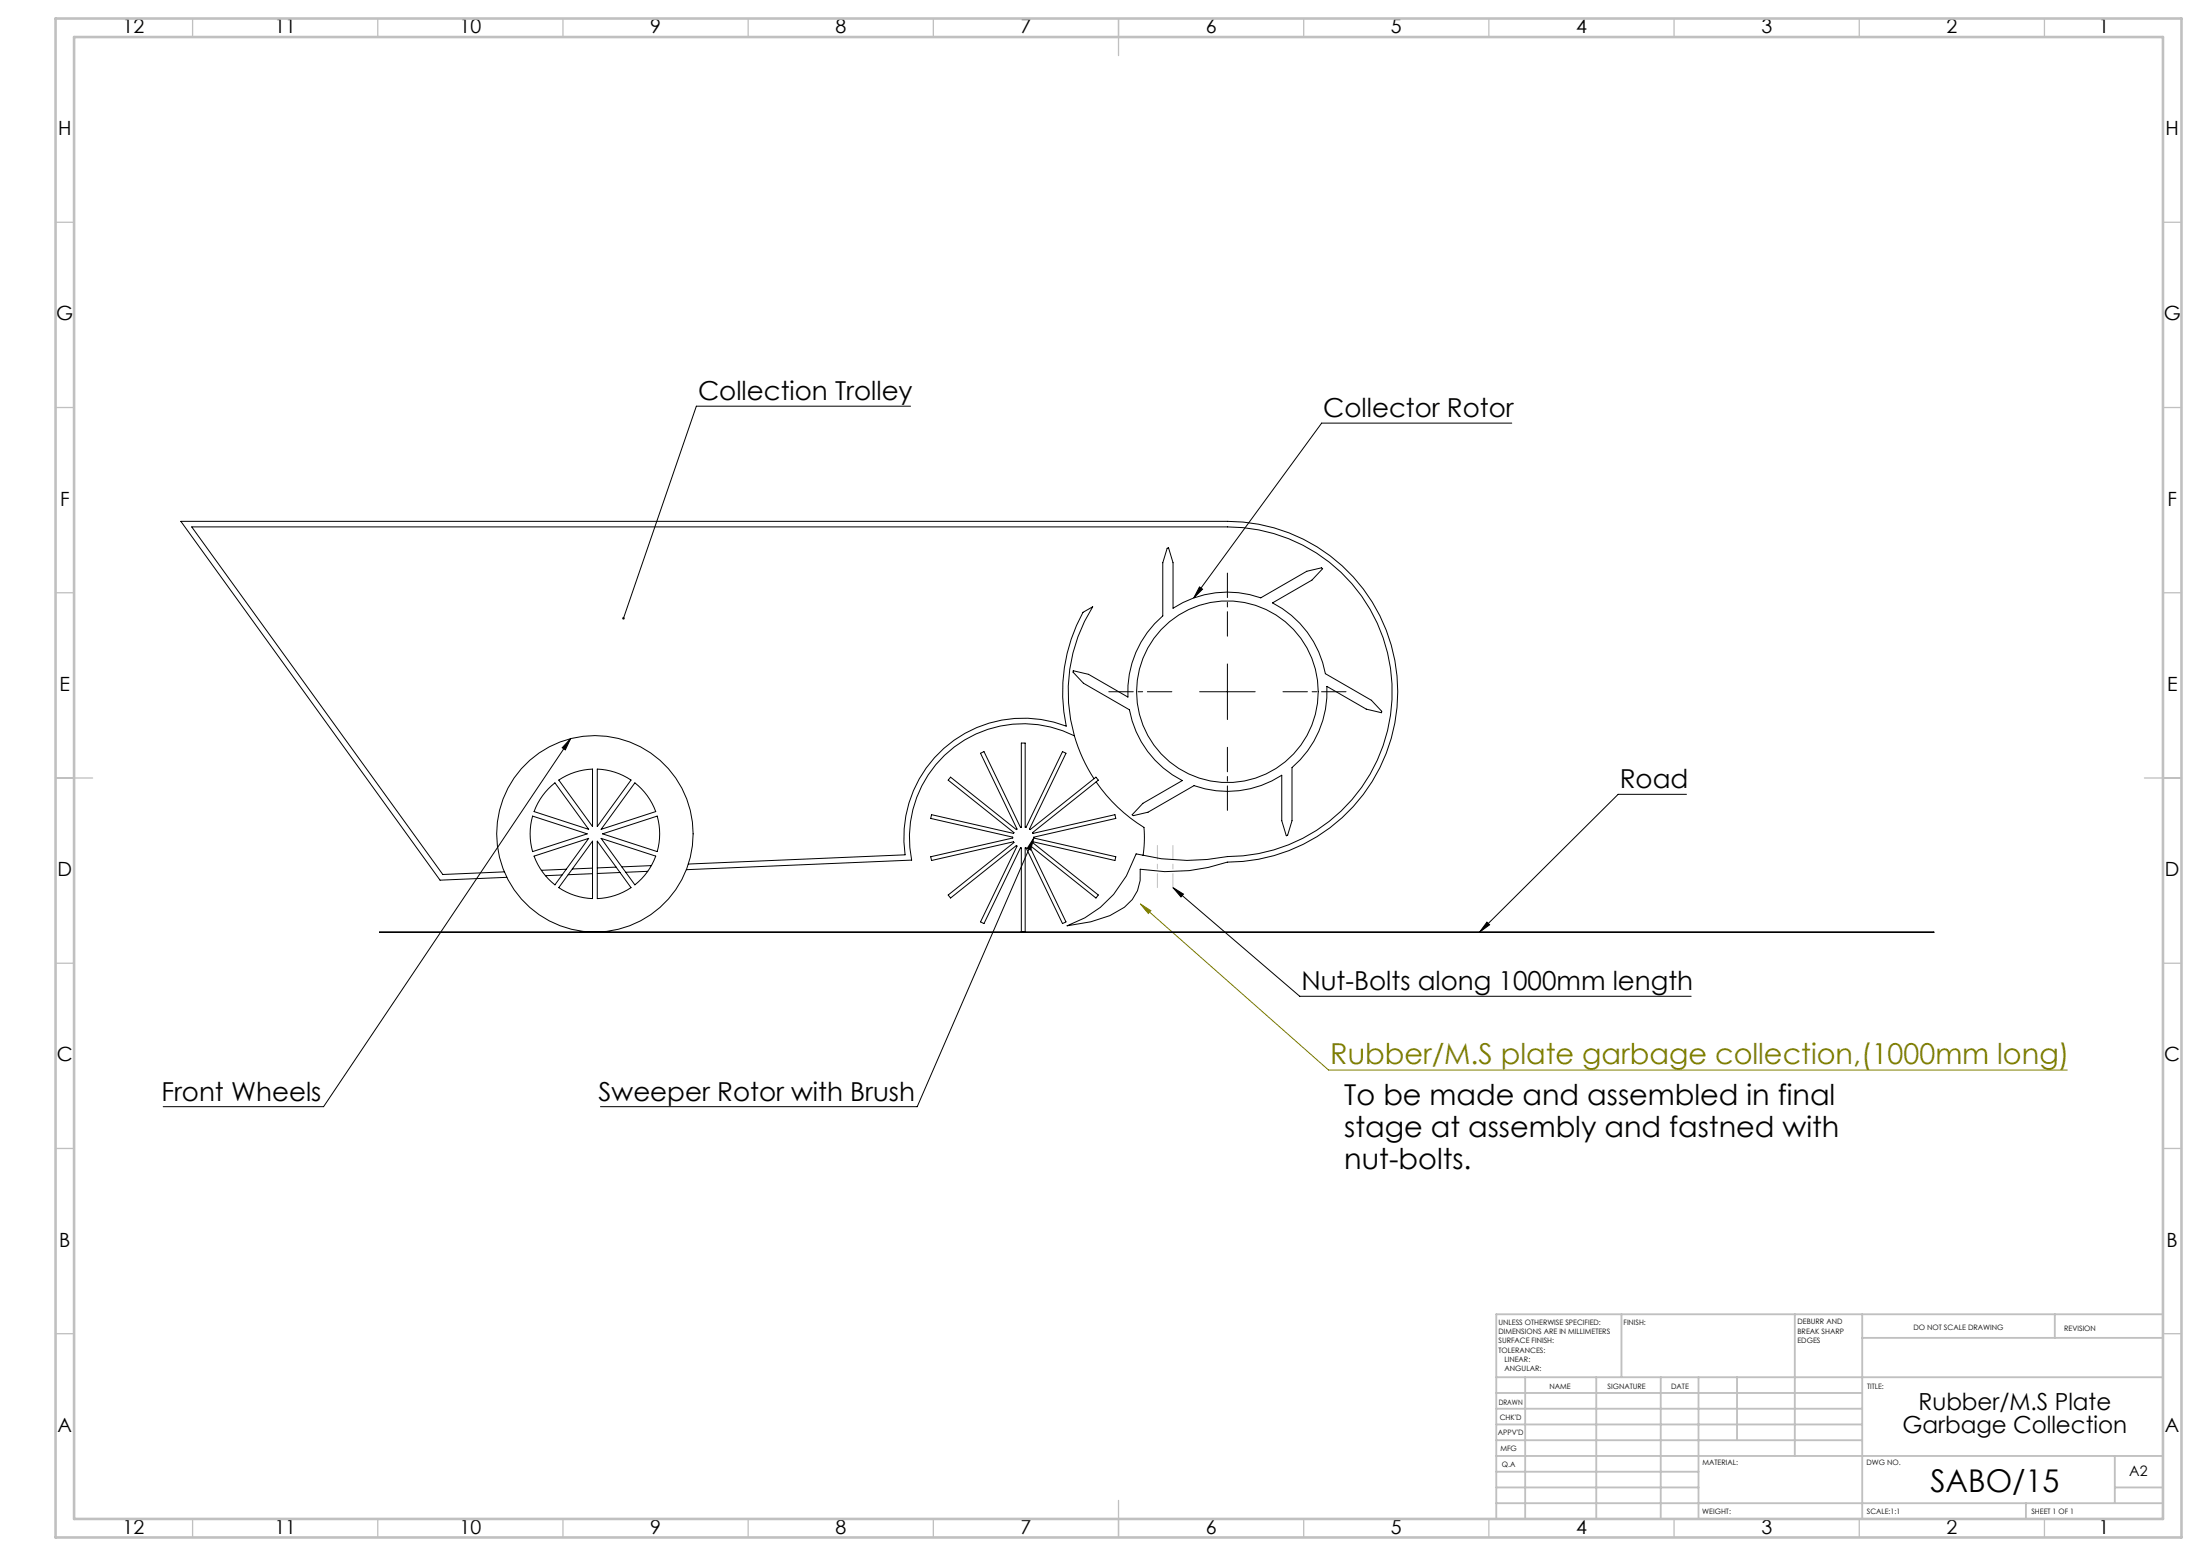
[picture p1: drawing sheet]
<svg xmlns="http://www.w3.org/2000/svg" width="594mm" height="420mm" viewBox="0 0 594 420" stroke-linecap="round" stroke-linejoin="round" font-family="sans-serif">
<g fill="none" stroke="#000" stroke-width=".27">
<path d="M245.8 109.6h-57.8l-19.7 57.3M408.2 114.2h-51.4l-34.5 47.2M323.9 158.4l.8 .6-2.4 2.4zM331.4 179.2v15M154.1 199.4l-66.7 99.3h-43.3M154.1 199.4l-1.5 3-.8-.6zM323.9 186.7h15M455.3 214.4h-18.4l-37.4 37.2M279.1 226.2l-.8 3.2-1-.4zM279.1 226.2l-31.5 72.5h-85.5M316.7 239.6l2.8 1.7-.6 .8zM316.7 239.6l34.2 29.3h105.7"/>
<path d="M401.5 248.9l.7 .7-2.7 2z"/>
</g>
<path d="M307.9 244l50.8 44.8h199.5M307.9 244l2.8 1.8-.7 .8z" fill="none" stroke="#808000" stroke-width=".27"/>
<path d="M331.4 171.7v-17M316.4 186.7h-17M346.4 186.7h17M331.4 201.7v17" fill="none" stroke="#000" stroke-width=".27" stroke-dasharray="15.2 1.3 1.3 1.3" stroke-dashoffset="8.6"/>
<path d="M312.5 228.2v11.4M316.7 228.2v11.4" fill="none" stroke="#c0c0c0" stroke-width=".27" stroke-dasharray="15.2 1.3 1.3 1.3" stroke-dashoffset="11.5"/>
<g fill="none" stroke="#c0c0c0" stroke-width=".35">
<path d="M52 5v5M102 5v5M152 5v5M202 5v5M252 5v5M302 5v10M352 5v5M402 5v5M452 5v5M502 5v5M552 5v5M15 60h5"/>
<path d="M584 60h5M15 110h5M584 110h5M15 160h5M584 160h5M15 210h10M579 210h10M15 260h5M584 260h5M15 310h5M584 310h5M15 360h5"/>
<path d="M584 360h5M52 410v5M102 410v5M152 410v5M202 410v5M252 410v5M302 405v10M352 410v5M402 410v5M452 410v5M502 410v5M552 410v5"/>
</g>
<g fill="none" stroke="#c0c0c0" stroke-width=".5">
<path d="M437.8 354.7v17M484.6 354.7v38.3M502.8 354.7v55.3M554.8 354.7v6.4M584 354.7h-180v55.3M404 371.7h180M404 376h98.8M411.8 371.7v38.3M431 371.7v38.3M448.4 371.7v38.3M458.6 371.7v38.3M469 371.7v17"/>
<path d="M502.8 361.1h81.2M404 388.7h98.8M404 384.5h98.8M404 380.2h98.8M404 397.2h54.6M404 393h180M571 393v12.7M404 405.7h180M404 401.5h54.6M547 405.7v4.3M571 401.5h13"/>
</g>
<path d="M15 5h574v410h-574zM20 10h564v400h-564z" fill="none" stroke="#c0c0c0" stroke-width=".7"/>
<path d="M401.5 248.9l.7 .7-2.7 2zM323.9 158.4l.8 .6-2.4 2.4zM279.1 226.2l-.8 3.2-1-.4zM154.1 199.4l-1.5 3-.8-.6zM168.1 166.7l-.1 .3 .2 .2 .1-.3-.1 .3a.34 .34 0 0 0 .5-.4 .34 .34 0 0 0-.6-.1zM316.7 239.6l2.8 1.7-.6 .8z" fill="#000"/>
<path d="M307.9 244l2.8 1.8-.7 .8z" fill="#808000"/>
<g fill="none" stroke="#000" stroke-width=".27">
<path d="M315.1 148l.4-.2 1.2 4.1v12.3a26.9 26.9 0 0 1 23.7-2.8l12.4-7.2 4-.9 .3 .2-2.9 3.1-10.6 6.1a26.9 26.9 0 0 1 14.3 19.1l12.4 7.2 2.8 3-.1 .4-4.1-1-10.6-6.1a26.9 26.9 0 0 1-9.5 21.9v14.3l-1.1 3.9-.4 .2-1.2-4.1v-12.2a26.9 26.9 0 0 1-23.7 2.8l-12.4 7.1-4 1-.3-.3 2.9-3.1 10.6-6.1a26.9 26.9 0 0 1-14.3-19.1l-12.4-7.2-2.8-3 .1-.4 4.1 1 10.6 6.2a26.9 26.9 0 0 1 9.5-22v-14.3zM290.1 198.6a43 43 0 0 1 4.9-34.8l-2.6 1.5a44.5 44.5 0 0 0-4.5 30.7 32.2 32.2 0 0 0-43.5 34.7l-58.5 2.5M290.1 198.6a30.7 30.7 0 0 0-32.5 3.1 30.7 30.7 0 0 0-11.5 30.5l-60.8 2.5M290.1 198.6a43 43 0 0 0 5.3 11.6M148 212.9l1.8-1.6 9.1 12.6-14.7-4.8 1.6-3.3zM150.9 210.6a17.5 17.5 0 0 1 9.1-3v15.5zM161.3 207.6a17.5 17.5 0 0 1 9.1 3l-9.1 12.5zM171.4 211.3a17.5 17.5 0 0 1 5.6 7.8l-14.7 4.8zM256.7 209.8l17.7 14.1 .2-.1-9.9-20.5 1-.4 9.8 20.4h.3v-22.7h1v22.7h.2l9.9-20.4 .9 .4-9.8 20.5 .1 .1 17.8-14.1 .6 .8-17.7 14.1 .1 .3 22.1-5.1 .3 1-22.2 5.1v.2l22.2 5.1-.3 1-22.1-5.1-.1 .2 17.7 14.2-.6 .8-17.8-14.2-.1 .2 9.8 20.4-.9 .5-9.9-20.5-.2 .1v22.7h-1v-22.7l-.3-.1-9.8 20.5-1-.5 9.9-20.4-.2-.2-17.7 14.2-.7-.8 17.8-14.2-.1-.2-22.2 5.1-.2-1 22.1-5.1v-.2l-22.1-5.1 .2-1 22.2 5.1 .1-.3-17.8-14.1zM296 211.1a43 43 0 0 0 12.9 12.2 32.7 32.7 0 0 1-.3 7.6M136.2 235.3l-16.6 .7-67.8-93.8h279.6a44.5 44.5 0 0 1 44.5 44.5 44.5 44.5 0 0 1-44.5 44.5 55.8 55.8 0 0 1-24.6-.7 29.7 29.7 0 0 1-18.7 19.4l6.4-1.1 5.2-1.7 3.9-2.2a10.8 10.8 0 0 0 4.3-10.3 48.2 48.2 0 0 0 23.5-1.9 46 46 0 0 0 46-46 46 46 0 0 0-46-46h-282.6l70 96.9 18-.8M143.8 220.3l14.7 4.8-14.7 4.8a17.5 17.5 0 0 1 0-9.6z"/>
<path d="M144.2 231.1l14.7-4.8-9.1 12.5a17.5 17.5 0 0 1-5.6-7.7zM151.8 236.2l-4.5 .2M152.9 234.6l-6.7 .3M160 227.1v15.5a17.5 17.5 0 0 1-9.1-3zM160 235.8l-6.6 .3M160 234.3l-5.5 .3M161.3 227.1l9.1 12.5a17.5 17.5 0 0 1-9.1 3zM162.3 226.3l14.7 4.8a17.5 17.5 0 0 1-5.6 7.7zM162.7 225.1l14.7-4.8a17.5 17.5 0 0 1 0 9.6zM166.4 234.1l-5.1 .2M167.4 235.5l-6.1 .3M174.9 235.2l-6 .2"/>
<path d="M175.9 233.6l-8 .4M102.5 251.6h419.7z"/>
<circle cx="331.4" cy="186.7" r="24.5"/>
<circle cx="160.6" cy="225.1" r="26.5"/>
</g>
<text font-size="8.5" x="521.2" y="402.7">SABO/15</text>
<text font-size="7.8" fill="#808000" x="359.2" y="287.1">Rubber/M.S plate garbage collection,(1000mm long)</text>
<g font-size="7.8">
<text x="363" y="298.1">To be made and assembled in final</text>
<text x="363" y="306.9">stage at assembly and fastned with</text>
<text x="363" y="315.7">nut-bolts.</text>
</g>
<g font-size="7.1">
<text x="188.5" y="108.1">Collection Trolley</text>
<text x="357.3" y="112.6">Collector Rotor</text>
<text x="437.3" y="212.8">Road</text>
<text x="351.4" y="267.3">Nut-Bolts along 1000mm length</text>
<text x="43.6" y="297.2">Front Wheels</text>
<text x="161.6" y="297.2">Sweeper Rotor with Brush</text>
</g>
<g font-size="6.3">
<text x="518" y="380.5">Rubber/M.S Plate</text>
<text x="513.7" y="386.8">Garbage Collection</text>
</g>
<g font-size="5.3">
<text x="33.1" y="9">12</text>
<text x="74.1" y="9">11</text>
<text x="124.1" y="9">10</text>
<text x="175.6" y="9">9</text>
<text x="225.6" y="9">8</text>
<text x="275.6" y="9">7</text>
<text x="325.6" y="9">6</text>
<text x="375.6" y="9">5</text>
<text x="425.6" y="9">4</text>
<text x="475.6" y="9">3</text>
<text x="525.6" y="9">2</text>
<text x="566.6" y="9">1</text>
<text x="15.7" y="36.5">H</text>
<text x="584.7" y="36.5">H</text>
<text x="15.2" y="86.5">G</text>
<text x="584.2" y="86.5">G</text>
<text x="16.2" y="136.5">F</text>
<text x="585.2" y="136.5">F</text>
<text x="16.1" y="186.5">E</text>
<text x="585.1" y="186.5">E</text>
<text x="15.5" y="236.5">D</text>
<text x="584.5" y="236.5">D</text>
<text x="15.4" y="286.5">C</text>
<text x="584.4" y="286.5">C</text>
<text x="16" y="336.5">B</text>
<text x="585" y="336.5">B</text>
<text x="15.5" y="386.5">A</text>
<text x="584.5" y="386.5">A</text>
<text x="33.1" y="414">12</text>
<text x="74.1" y="414">11</text>
<text x="124.1" y="414">10</text>
<text x="175.6" y="414">9</text>
<text x="225.6" y="414">8</text>
<text x="275.6" y="414">7</text>
<text x="325.6" y="414">6</text>
<text x="375.6" y="414">5</text>
<text x="425.6" y="414">4</text>
<text x="475.6" y="414">3</text>
<text x="525.6" y="414">2</text>
<text x="566.6" y="414">1</text>
</g>
<text font-size="3.9" x="574.9" y="398.5">A2</text>
<g font-size="2">
<text x="404.6" y="357.6">UNLESS OTHERWISE SPECIFIED:</text>
<text x="438.4" y="357.6">FINISH:</text>
<text x="485.3" y="357.5">DEBURR AND</text>
<text x="485.3" y="360">BREAK SHARP</text>
<text x="516.6" y="359">DO NOT SCALE DRAWING</text>
<text x="557.3" y="359.2">REVISION</text>
<text x="404.6" y="360.1">DIMENSIONS ARE IN MILLIMETERS</text>
<text x="404.6" y="362.6">SURFACE FINISH:</text>
<text x="404.6" y="365.1">TOLERANCES:</text>
<text x="485.3" y="362.5">EDGES</text>
<text x="406.2" y="367.6">LINEAR:</text>
<text x="406.2" y="370.1">ANGULAR:</text>
<text x="418.3" y="375">NAME</text>
<text x="434" y="374.9">SIGNATURE</text>
<text x="451.2" y="374.9">DATE</text>
<text x="504.1" y="374.9">TITLE:</text>
<text x="404.6" y="379.1">DRAWN</text>
<text x="404.9" y="383.3">CHK'D</text>
<text x="404.4" y="387.4">APPV'D</text>
<text x="405.1" y="391.8">MFG</text>
<text x="405.5" y="396">Q.A</text>
<text x="459.6" y="395.5">MATERIAL:</text>
<text x="504" y="395.5">DWG NO.</text>
<text x="459.6" y="408.5">WEIGHT:</text>
<text x="504.1" y="408.6">SCALE:1:1</text>
<text x="548.5" y="408.6">SHEET 1 OF 1</text>
</g>
</svg>
